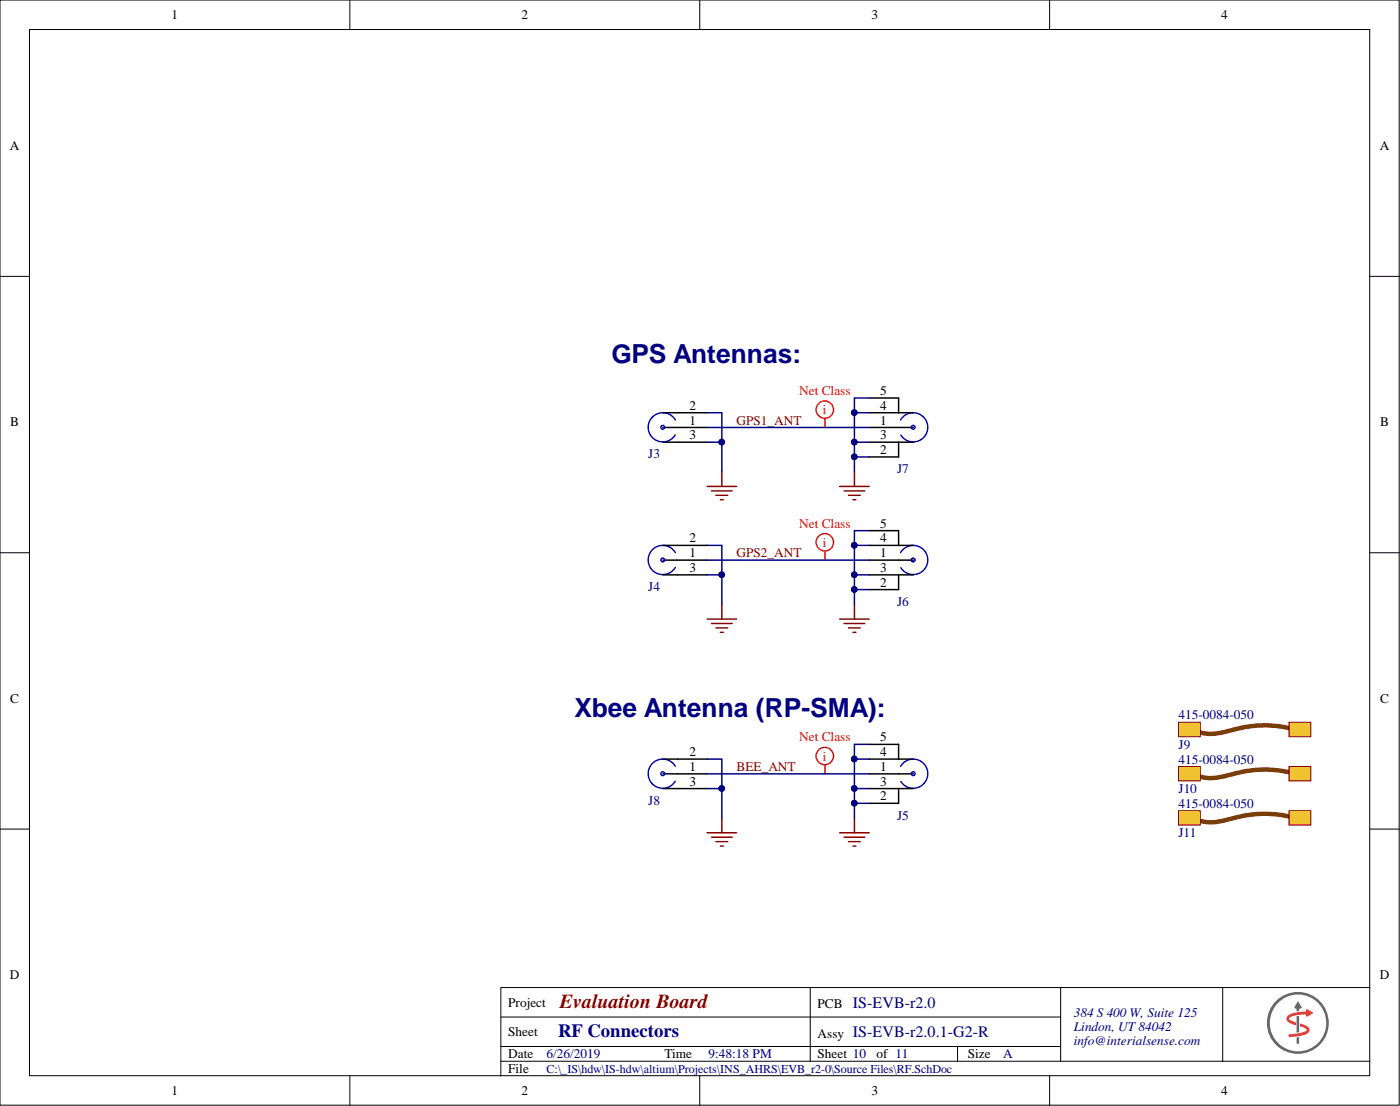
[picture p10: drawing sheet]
<svg xmlns="http://www.w3.org/2000/svg" width="241mm" height="190mm" viewBox="0 0 241 190" stroke-linecap="round" stroke-linejoin="round" font-family="sans-serif">
<g fill="#fff" stroke="#000" stroke-width=".17">
<path d="M0 0h241.2v190.4h-241.2z"/>
<path d="M5.1 5.1h231v180.2h-231z"/>
</g>
<g fill="none" stroke="#000" stroke-width=".17">
<path d="M60.3 0v5.1M120.6 0v5.1M180.9 0v5.1M0 47.6h5.1M236.1 47.6h5.1M0 95.2h5.1M236.1 95.2h5.1M0 142.8h5.1M236.1 142.8h5.1M86.3 175.2h96.5M139.6 170.1v12.7M182.8 170.1v12.7"/>
<path d="M210.7 170.1h-124.4v15.2M236.1 170.1h-25.4v12.7M60.3 185.3v5.1M86.3 182.8h149.8M86.3 180.3h96.5M120.6 185.3v5.1M165 180.3v2.5M180.9 185.3v5.1"/>
</g>
<path d="M222.1 178.2v.4l1.2-.1a3.7 3.7 0 0 0 2.3-.7 .79 .79 0 0 0-.6-1.2l-1-.3v.5a1.46 1.46 0 0 1 1.2 .6 1.9 1.9 0 0 1-1.5 .6zM221.8 175.1a.79 .79 0 0 0 .6 1.2l.9 .3v-.5l-.8-.3-.3-.3a1.51 1.51 0 0 1 1.3-.6l1.5-.2 .2 .5 1.2-.7-1.2-.7-.2 .4-1.1 .1a3.1 3.1 0 0 0-2.1 .8z" fill="#ec3136"/>
<path d="M218.8 176.2a4.9 4.9 0 0 1 9.8 0 4.9 4.9 0 0 1-9.8 0zM218.4 176.2a5.3 5.3 0 0 0 10.6 0 5.3 5.3 0 0 0-10.6 0zM223.5 178.7v1.1h.4v-1.1zM223.7 172.4l-.7 1.2 .5 .2v.4h.4v-.4l.5-.2zM223.5 175v2.8h.1h.3v-2.8z" fill="#666"/>
<g fill="none" stroke="#800000" stroke-width=".25">
<path d="M121.9 83.8h5.1M122.6 84.5h3.6M123.4 85.3h2M124.2 86.1h.5M124.4 81.2v2.6M144.7 83.8h5.1M145.5 84.5h3.5M146.2 85.3h2.1M147 86.1h.5M147.3 81.2v2.6M121.9 106.6h5.1M122.6 107.4h3.6"/>
<path d="M123.4 108.2h2M124.2 108.9h.5M124.4 104.1v2.5M144.7 106.6h5.1M145.5 107.4h3.5M146.2 108.2h2.1M147 108.9h.5M147.3 104.1v2.5M121.9 143.4h5.1M122.6 144.2h3.6M123.4 145h2M124.2 145.7h.5"/>
<path d="M124.4 140.9v2.5M144.7 143.4h5.1M145.5 144.2h3.5M146.2 145h2.1M147 145.7h.5M147.3 140.9v2.5"/>
</g>
<g fill="none" stroke="#000" stroke-width=".25">
<path d="M114.3 73.6h7.6M114.3 71.1h7.6M114.3 76.2h7.6M149.8 73.6h7.6M149.8 71.1h7.6M149.8 76.2h7.6M149.8 68.6h5.1v2.5M154.9 76.2v2.5h-5.1M114.3 96.5h7.6M114.3 93.9h7.6M114.3 99h7.6M149.8 96.5h7.6"/>
<path d="M149.8 93.9h7.6M149.8 99h7.6M149.8 91.4h5.1v2.5M154.9 99v2.6h-5.1M114.3 133.3h7.6M114.3 130.7h7.6M114.3 135.8h7.6M149.8 133.3h7.6M149.8 130.7h7.6M149.8 135.8h7.6M149.8 128.2h5.1v2.5M154.9 135.8v2.6h-5.1"/>
</g>
<path d="M114.6 73.6a.33 .33 0 0 0-.4-.3 .33 .33 0 0 0-.3 .3 .33 .33 0 0 0 .4 .3l.2-.2M116.4 72.3a2.51 2.51 0 0 0-3.8-.6 2.51 2.51 0 0 0 0 3.8 2.51 2.51 0 0 0 3.8-.6M155.2 72.3a2.51 2.51 0 0 1 3.8-.6 2.51 2.51 0 0 1 0 3.8 2.51 2.51 0 0 1-3.7-.6M157.1 73.5a.33 .33 0 0 1 .5-.2 .33 .33 0 0 1 0 .6 .33 .33 0 0 1-.5-.2M114.6 96.4a.33 .33 0 0 0-.4-.3 .33 .33 0 0 0-.3 .4 .33 .33 0 0 0 .4 .3l.2-.3M116.4 95.2a2.51 2.51 0 0 0-3.8-.7 2.51 2.51 0 0 0 0 3.9 2.51 2.51 0 0 0 3.8-.7M155.2 95.2a2.51 2.51 0 0 1 3.8-.7 2.51 2.51 0 0 1 0 3.8 2.51 2.51 0 0 1-3.7-.5M157.1 96.4a.33 .33 0 0 1 .5-.2 .33 .33 0 0 1 0 .5 .33 .33 0 0 1-.5-.2M114.6 133.2a.33 .33 0 0 0-.4-.3 .33 .33 0 0 0-.3 .4 .33 .33 0 0 0 .4 .3l.2-.2M116.4 132a2.51 2.51 0 0 0-3.8-.7 2.51 2.51 0 0 0 0 3.9 2.51 2.51 0 0 0 3.8-.6M155.2 132a2.51 2.51 0 0 1 3.8-.7 2.51 2.51 0 0 1 0 3.9 2.51 2.51 0 0 1-3.7-.6M157.1 133.2a.33 .33 0 0 1 .5-.2 .33 .33 0 0 1 0 .5 .33 .33 0 0 1-.5-.2" fill="none" stroke="#00f" stroke-width=".25"/>
<g fill="none" stroke="#f00" stroke-width=".25">
<path d="M142.2 72.1v1.5M142.2 95v1.5M142.2 131.8v1.5"/>
<circle cx="142.2" cy="70.6" r="1.5"/>
<circle cx="142.2" cy="93.4" r="1.5"/>
<circle cx="142.2" cy="130.2" r="1.5"/>
</g>
<path d="M205.7 125.7a7.7 7.7 0 0 0 6 .2 20.5 20.5 0 0 1 11.7-.2" fill="none" stroke="#783f04" stroke-width=".76"/>
<g fill="#f1c232" stroke="#800000" stroke-width=".17">
<path d="M203.1 124.4h3.8v2.5h-3.8z"/>
<path d="M222.2 124.4h3.7v2.5h-3.7z"/>
</g>
<g fill="none" stroke="#000080" stroke-width=".25">
<path d="M121.9 71.1h2.5v10.1M121.9 76.2h2.5M121.9 73.6h27.9M147.3 76.2h2.5M147.3 78.7h2.5M147.3 71.1h2.5M149.8 68.6h-2.5v12.6M121.9 93.9h2.5v10.2M121.9 99h2.5M121.9 96.5h27.9M147.3 99h2.5M147.3 93.9h2.5"/>
<path d="M149.8 91.4h-2.5v12.7M147.3 101.6h2.5M121.9 130.7h2.5v10.2M121.9 135.8h2.5M121.9 133.3h27.9M147.3 135.8h2.5M147.3 138.4h2.5M147.3 130.7h2.5M149.8 128.2h-2.5v12.7"/>
</g>
<g fill="#000080" stroke="#000080" stroke-width=".17">
<circle cx="124.4" cy="76.1" r=".48"/>
<circle cx="147.2" cy="78.7" r=".48"/>
<circle cx="147.2" cy="71.1" r=".48"/>
<circle cx="147.2" cy="76.1" r=".48"/>
<circle cx="124.4" cy="99" r=".48"/>
<circle cx="147.2" cy="101.5" r=".48"/>
<circle cx="147.2" cy="93.9" r=".48"/>
<circle cx="147.2" cy="99" r=".48"/>
<circle cx="124.4" cy="135.8" r=".48"/>
<circle cx="147.2" cy="138.3" r=".48"/>
<circle cx="147.2" cy="130.7" r=".48"/>
<circle cx="147.2" cy="135.8" r=".48"/>
</g>
<path d="M205.7 133.3a7.7 7.7 0 0 0 6 .2 20.5 20.5 0 0 1 11.7-.2" fill="none" stroke="#783f04" stroke-width=".76"/>
<g fill="#f1c232" stroke="#800000" stroke-width=".17">
<path d="M203.1 132h3.8v2.5h-3.8z"/>
<path d="M222.2 132h3.7v2.5h-3.7z"/>
</g>
<path d="M205.7 140.9a7.7 7.7 0 0 0 6 .2 20.5 20.5 0 0 1 11.7-.2" fill="none" stroke="#783f04" stroke-width=".76"/>
<g fill="#f1c232" stroke="#800000" stroke-width=".17">
<path d="M203.1 139.6h3.8v2.5h-3.8z"/>
<path d="M222.2 139.6h3.7v2.5h-3.7z"/>
</g>
<g font-size="4.5" fill="#000080">
<text x="105.4" y="62.5">GPS Antennas:</text>
<text x="99" y="123.4">Xbee Antenna (RP-SMA):</text>
</g>
<text font-size="3.4" fill="#800000" x="96.5" y="173.7">Evaluation Board</text>
<text font-size="3.2" fill="#000080" x="96.2" y="178.6">RF Connectors</text>
<g font-size="2.8" fill="#000080">
<text x="147" y="173.6">IS-EVB-r2.0</text>
<text x="147" y="178.6">IS-EVB-r2.0.1-G2-R</text>
</g>
<g font-size="2.3">
<text x="29.6" y="3.3">1</text>
<text x="89.9" y="3.3">2</text>
<text x="150.2" y="3.3">3</text>
<text x="210.5" y="3.3">4</text>
<text x="1.7" y="25.9">A</text>
<text x="237.8" y="25.9">A</text>
<text x="118.8" y="70.6">2</text>
<text x="151.7" y="70.6">4</text>
<text x="151.7" y="68">5</text>
<text x="1.8" y="73.5">B</text>
<text x="118.8" y="73.1">1</text>
<text x="118.8" y="75.7">3</text>
<text x="151.7" y="73.1">1</text>
<text x="151.7" y="75.7">3</text>
<text x="237.9" y="73.5">B</text>
<text x="151.7" y="78.2">2</text>
<text x="118.8" y="96">1</text>
<text x="118.8" y="93.4">2</text>
<text x="151.7" y="96">1</text>
<text x="151.7" y="93.4">4</text>
<text x="151.7" y="90.9">5</text>
<text x="118.8" y="98.5">3</text>
<text x="151.7" y="101">2</text>
<text x="151.7" y="98.5">3</text>
<text x="1.8" y="121.1">C</text>
<text x="237.9" y="121.1">C</text>
<text x="118.8" y="130.2">2</text>
<text x="151.7" y="130.2">4</text>
<text x="151.7" y="127.7">5</text>
<text x="118.8" y="132.8">1</text>
<text x="118.8" y="135.3">3</text>
<text x="151.7" y="132.8">1</text>
<text x="151.7" y="137.9">2</text>
<text x="151.7" y="135.3">3</text>
<text x="1.7" y="168.7">D</text>
<text x="87.6" y="173.4">Project</text>
<text x="140.9" y="173.7">PCB</text>
<text x="237.8" y="168.7">D</text>
<text x="87.6" y="178.5">Sheet</text>
<text x="140.9" y="178.7">Assy</text>
<text x="87.6" y="182.3">Date</text>
<text x="87.6" y="184.8">File</text>
<text x="114.5" y="182.3">Time</text>
<text x="140.9" y="182.3">Sheet 10</text>
<text x="151.1" y="182.3">of 11</text>
<text x="166.8" y="182.3">Size</text>
<text x="29.6" y="188.6">1</text>
<text x="89.9" y="188.6">2</text>
<text x="150.2" y="188.6">3</text>
<text x="210.5" y="188.6">4</text>
</g>
<g font-size="2.3" fill="#f00">
<text x="137.7" y="68">Net Class</text>
<text x="141.8" y="71.3">i</text>
<text x="137.7" y="90.9">Net Class</text>
<text x="141.8" y="94.2">i</text>
<text x="137.7" y="127.7">Net Class</text>
<text x="141.8" y="131">i</text>
</g>
<g font-size="2.3" fill="#800000">
<text x="127" y="73.1">GPS1_ANT</text>
<text x="127" y="96">GPS2_ANT</text>
<text x="127" y="132.8">BEE_ANT</text>
</g>
<g font-size="2.3" fill="#000080">
<text x="111.7" y="79">J3</text>
<text x="154.6" y="81.5">J7</text>
<text x="111.7" y="101.8">J4</text>
<text x="154.6" y="104.3">J6</text>
<text x="203.1" y="123.9">415-0084-050</text>
<text x="203.1" y="129">J9</text>
<text x="203.1" y="131.5">415-0084-050</text>
<text x="203.1" y="136.6">J10</text>
<text x="111.7" y="138.6">J8</text>
<text x="154.6" y="141.2">J5</text>
<text x="203.1" y="139.1">415-0084-050</text>
<text x="203.1" y="144.2">J11</text>
<text x="185.1" y="175.2">384 S 400 W, Suite 125</text>
<text x="185.1" y="177.5">Lindon, UT 84042</text>
<text x="185.1" y="179.9">info@interialsense.com</text>
<text x="94.2" y="182.3">6/26/2019</text>
<text x="122.1" y="182.3">9:48:18 PM</text>
<text x="172.9" y="182.3">A</text>
</g>
<text font-size="2.1" fill="#000080" x="94.2" y="184.9">C:\_IS\hdw\IS-hdw\altium\Projects\INS_AHRS\EVB_r2-0\Source Files\RF.SchDoc</text>
</svg>
